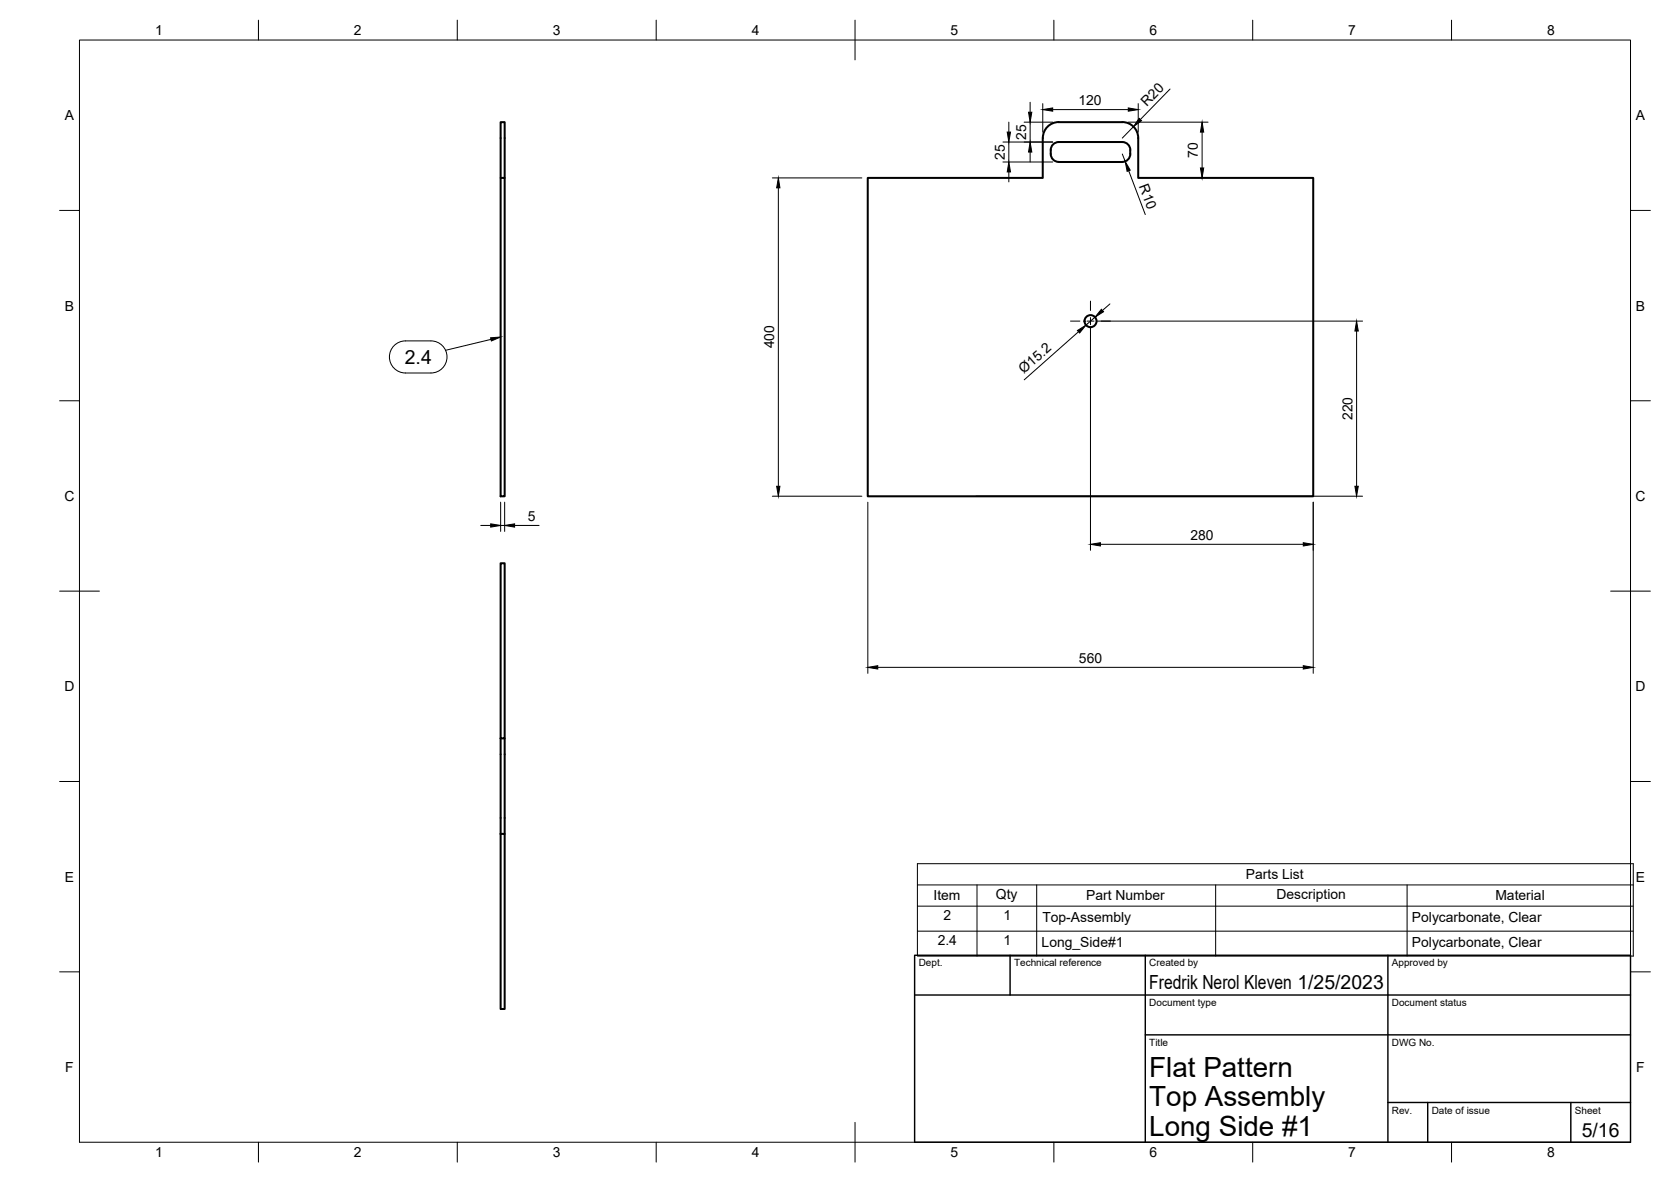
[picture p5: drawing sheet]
<svg xmlns="http://www.w3.org/2000/svg" width="420mm" height="297mm" viewBox="0 0 420 297" stroke-linecap="round" stroke-linejoin="round" font-family="sans-serif">
<!-- layer: Visible -->
<g fill="none" stroke="#000" stroke-width=".51">
<path d="M264.2 38.7a2 2 0 0 0 2 2M264.2 38.7a2.28 2.28 0 0 1 2-3h16a2.21 2.21 0 0 1 2 3M284.2 38.7a2 2 0 0 1-2 2M125.9 44.7h1v80h-1zM125.9 44.7v-14h1v14M218.2 44.7h44v-10a4 4 0 0 1 4-4h16a4 4 0 0 1 4 4v10h44v80h-112zM266.2 40.7h16M125.9 141.5h1v44.1h-1zM125.9 185.6v24M126.9 185.6v24M125.9 209.6h1v44h-1z"/>
<circle cx="274.2" cy="80.7" r="1.51"/>
</g>
<!-- layer: BORDER -->
<g fill="none" stroke="#000" stroke-width=".25">
<path d="M20 10.1h390v276.9h-390zM65 5.1v5M115 5.1v5M165 5.1v5M215 5.1v10M265 5.1v5M315 5.1v5M365 5.1v5M15 52.9h5M410 52.9h5M15 100.7h5M410 100.7h5"/>
<path d="M15 148.6h10M405 148.6h10M15 196.4h5M410 196.4h5M15 244.2h5M410 244.2h5M65 287v5M115 287v5M165 287v5M215 282.1v9.9M265 287v5M315 287v5"/>
<path d="M365 287v5"/>
</g>
<!-- layer: TITLEBLOCK -->
<path d="M230 240.1h180v46.9h-180zM230 250h180M254 240.1v9.9M288 240.1v46.9M349 240.1v46.9M288 260.1h122M349 277.1h61M359 277.1v9.9M395 277.1v9.9" fill="none" stroke="#000" stroke-width=".36"/>
<!-- layer: FD_Dimensions -->
<g fill="none" stroke="#000" stroke-width=".25">
<path d="M252.2 35.7h12.5M253.7 30.7v2.5M253.7 35.7v5M257.5 30.7h7.2M259 25.7v2.5M259 30.7v5M259 38.2v2.5M262.2 26v7.2M264.7 27.5h19M282.2 38.7l.7 1.9M283.7 30.7h20.1M285 31.8l-2.8 2.9"/>
<path d="M286.2 26v7.2M294.2 22.4l-7.5 7.6M302.3 33.2v9M194.2 44.7h22.5M195.7 47.2v75M252.2 40.7h12.5M253.7 43.2v2.5M283.8 42.9l4.2 11M275.3 79.7l-2.3 2M279.1 76.4l-1.9 1.6M271.2 83.4l-13.7 12M274.2 82.2v56.1"/>
<path d="M275.7 80.7h66.9M341.1 83.2v39M120.9 132h2.5M125.9 126.2v7.3M125.9 132h1M126.9 126.2v7.3M129.4 132h6.2M194.2 124.7h22.5M218.2 126.2v43M245.4 124.7h97.2M276.7 136.8h51M330.2 126.2v43"/>
<path d="M220.7 167.7h107"/>
</g>
<g fill="#000" stroke="#000" stroke-width=".25">
<path d="M253.3 33.2h.8l-.4 2.5zM258.6 28.2h.8l-.4 2.5zM259 35.7l.4 2.5h-.8zM262.2 27.5l2.5-.4v.8zM283.7 27.1l2.5 .4-2.5 .4zM286.4 29.7l.6 .6-2 1.5zM302.3 30.7l.4 2.5h-.9zM195.7 44.7l.4 2.5h-.8zM253.7 40.7l.4 2.5h-.8zM282.9 40.6l1.3 2.2-.8 .3zM301.8 42.2h.9l-.4 2.5zM276.9 77.7l.6 .6-2.2 1.4z"/>
<path d="M270.9 83.1l2.1-1.4-1.5 2zM341.1 80.7l.4 2.5h-.8zM123.4 131.6l2.5 .4-2.5 .5zM126.9 132l2.5-.4v.9zM195.3 122.2h.8l-.4 2.5zM274.2 136.8l2.5-.4v.8zM327.7 136.4l2.5 .4-2.5 .4zM340.7 122.2h.8l-.4 2.5zM218.2 167.7l2.5-.4v.8zM327.7 167.3l2.5 .4-2.5 .4z"/>
</g>
<!-- layer: Smart Centers -->
<path d="M274.2 75.7v2.3M274.2 79.8v1.8M269.2 80.7h2.3M273.3 80.7h1.8M274.2 83.4v2.3M276.9 80.7h2.3" fill="none" stroke="#000" stroke-width=".25"/>
<!-- layer: Parts Lists -->
<path d="M230.7 217.1h180v23.2h-180zM230.7 222.4h180M230.7 227.7h180M230.7 234h180M245.7 222.4v17.9M260.7 222.4v17.9M305.7 222.4v17.9M353.8 222.4v17.9" fill="none" stroke="#000" stroke-width=".25"/>
<!-- layer: Balloons -->
<path d="M99.1 86.8a4 4 0 0 1 2.8-1.1h6.5a4 4 0 0 1 4 4 4 4 0 0 1-4 4h-6.5a4 4 0 0 1-3.7-2.5 4 4 0 0 1 .9-4.4zM123.5 85.3l-11.5 2.7" fill="none" stroke="#000" stroke-width=".25"/>
<path d="M123.4 84.9l2.5-.2-2.4 1z" fill="#000" stroke="#000" stroke-width=".25"/>
<g font-size="7">
<text x="289" y="270.6">Flat Pattern</text>
<text x="289" y="278.1">Top Assembly</text>
<text x="289" y="285.5">Long Side #1</text>
</g>
<g font-size="4.9">
<text x="101.8" y="91.5">2.4</text>
<text x="289" y="248.5">Fredrik Nerol Kleven 1/25/2023</text>
<text x="397.7" y="285.7">5/16</text>
</g>
<g font-size="3.5">
<text x="39" y="8.8">1</text>
<text x="89" y="8.8">2</text>
<text x="139" y="8.8">3</text>
<text x="189" y="8.8">4</text>
<text x="239" y="8.8">5</text>
<text x="289" y="8.8">6</text>
<text x="339" y="8.8">7</text>
<text x="389" y="8.8">8</text>
<text x="271.2" y="26.5">120</text>
<text x="288.4" y="26.8" transform="rotate(-46 288.4 26.8)">R20</text>
<text x="16.3" y="30.2">A</text>
<text x="258" y="35.1" transform="rotate(-90 258 35.1)">25</text>
<text x="411.3" y="30.2">A</text>
<text x="252.6" y="40.1" transform="rotate(-90 252.6 40.1)">25</text>
<text x="301.2" y="39.7" transform="rotate(-90 301.2 39.7)">70</text>
<text x="286.4" y="46.8" transform="rotate(69 286.4 46.8)">R10</text>
<text x="16.3" y="78">B</text>
<text x="411.3" y="78">B</text>
<text x="194.6" y="87.6" transform="rotate(-90 194.6 87.6)">400</text>
<text x="257.5" y="94.1" transform="rotate(-41 257.5 94.1)">Ø15.2</text>
<text x="340.1" y="105.6" transform="rotate(-90 340.1 105.6)">220</text>
<text x="16.2" y="125.9">C</text>
<text x="411.2" y="125.9">C</text>
<text x="132.7" y="131">5</text>
<text x="299.3" y="135.7">280</text>
<text x="271.3" y="166.7">560</text>
<text x="16.2" y="173.7">D</text>
<text x="411.2" y="173.7">D</text>
<text x="16.3" y="221.6">E</text>
<text x="313.3" y="220.9">Parts List</text>
<text x="411.3" y="221.6">E</text>
<text x="234.7" y="226.3">Item</text>
<text x="250.4" y="226">Qty</text>
<text x="273.1" y="226.3">Part Number</text>
<text x="321" y="226">Description</text>
<text x="376" y="226.3">Material</text>
<text x="237.2" y="231.2">2</text>
<text x="252.3" y="231.2">1</text>
<text x="262.1" y="231.7">Top-Assembly</text>
<text x="355" y="231.8">Polycarbonate, Clear</text>
<text x="235.8" y="237.5">2.4</text>
<text x="252.3" y="237.5">1</text>
<text x="261.9" y="238">Long_Side#1</text>
<text x="355" y="238">Polycarbonate, Clear</text>
<text x="16.4" y="269.4">F</text>
<text x="411.4" y="269.4">F</text>
<text x="39" y="290.8">1</text>
<text x="89" y="290.8">2</text>
<text x="139" y="290.8">3</text>
<text x="189" y="290.8">4</text>
<text x="239" y="290.8">5</text>
<text x="289" y="290.8">6</text>
<text x="339" y="290.8">7</text>
<text x="389" y="290.8">8</text>
</g>
<g font-size="2.5">
<text x="231" y="242.9">Dept.</text>
<text x="255" y="242.9">Technical reference</text>
<text x="289" y="242.9">Created by</text>
<text x="350" y="242.9">Approved by</text>
<text x="289" y="252.8">Document type</text>
<text x="350" y="252.8">Document status</text>
<text x="289" y="262.9">Title</text>
<text x="350" y="262.9">DWG No.</text>
<text x="350" y="279.9">Rev.</text>
<text x="360" y="279.9">Date of issue</text>
<text x="396" y="279.9">Sheet</text>
</g>
</svg>
